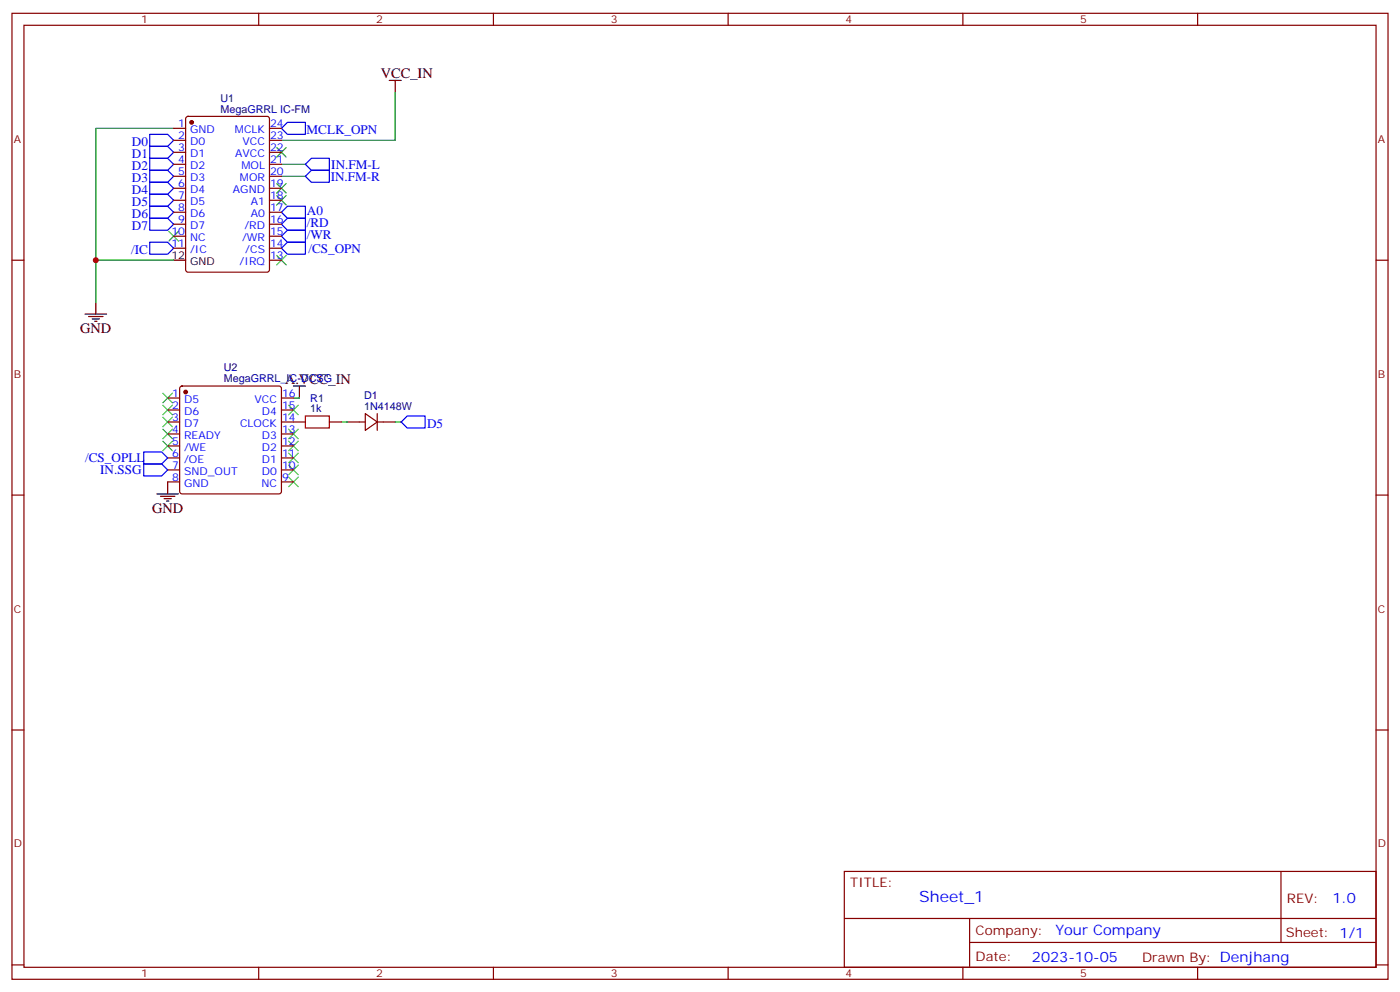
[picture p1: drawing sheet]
<svg xmlns="http://www.w3.org/2000/svg" width="412mm" height="292mm" viewBox="0 0 412 292" stroke-linecap="round" stroke-linejoin="round" font-family="sans-serif">
<g fill="none" stroke="#870000" stroke-width=".35">
<path d="M3.5 3.9h405.4v284.4h-405.4zM7.1 7.4h398.2v277.3h-398.2zM76.2 3.9v3.5M145.3 3.9v3.5M214.5 3.9v3.5M283.6 3.9v3.5M352.8 3.9v3.5M51.2 37.8h3.5M54.9 34.5l.5-.2h23.3l.6 .4 .1 44.7-.5 .7h-23.5l-.7-.4v-44.7zM79.4 37.8h3.5M51.2 41.3h3.5M51.2 44.8h3.5"/>
<path d="M51.2 48.4h3.5M51.2 51.9h3.5M51.2 55.4h3.5M51.2 58.9h3.5M79.4 41.3h3.5M79.4 44.8h3.5M79.4 48.4h3.5M79.4 51.9h3.5M79.4 55.4h3.5M79.4 58.9h3.5M3.5 76.6h3.6M51.2 62.5h3.5"/>
<path d="M51.2 66h3.5M51.2 69.5h3.5M51.2 73.1h3.5M79.4 76.6h3.5M79.4 62.5h3.5M79.4 66h3.5M79.4 69.5h3.5M79.4 73.1h3.5M405.3 76.6h3.6M49.4 117.2h3.5M53.2 113.8l.4-.2h28.6l.5 .2 .2 .5v30.4l-.2 .5-.5 .2h-28.6l-.5-.3-.2-.4v-30.4zM82.9 117.2h3.5"/>
<path d="M49.4 124.2h3.5M49.4 120.7h3.5M49.4 127.7h3.5M49.4 131.3h3.5M49.4 134.8h3.5M49.4 138.3h3.5M82.9 124.2h7.1M82.9 120.7h3.5M82.9 127.7h3.5M82.9 131.3h3.5M82.9 134.8h3.5M82.9 138.3h3.5"/>
<path d="M97 124.2h3.5M102.3 124.2h5.3M107.6 121.7l3.5 2.5-3.5 2.5zM111.1 124.2h5.3M111.1 121.7v5M3.5 145.7h3.6M49.4 141.9h3.5M82.9 141.9h3.5M405.3 145.7h3.6M3.5 214.9h3.6M405.3 214.9h3.6M248.7 256.5h156.6v28.2h-156.6z"/>
<path d="M377.3 256.5v20.9M248.7 270.4h156.5M285.6 277.4h119.6M285.6 270.4v14.1M3.5 284h3.6M76.2 284.7v3.6M145.3 284.7v3.6M214.5 284.7v3.6M283.6 284.7v3.6M352.8 284.7v3.6M405.3 284h3.6"/>
</g>
<path d="M51.2 37.8h-23v38.8M116.4 27.2v14.1h-33.5M82.9 48.4h7.1M82.9 51.9h7.1M51.2 76.6h-23v12.3M86.4 117.2h1.8M100.5 124.2h1.8M116.4 124.2h1.8" fill="none" stroke="#008700" stroke-width=".35"/>
<g fill="none" stroke="#00f" stroke-width=".35">
<path d="M44.1 39.5h5.3l1.8 1.8-1.8 1.8h-5.3zM84.7 36h5.3v3.5h-5.3l-1.8-1.7zM44.1 57.2h5.3l1.8 1.7-1.8 1.8h-5.3zM44.1 53.7h5.3l1.8 1.7-1.8 1.8h-5.3zM44.1 50.1h5.3l1.8 1.8-1.8 1.8h-5.3zM44.1 46.6h5.3l1.8 1.8-1.8 1.7h-5.3zM44.1 43.1h5.3l1.8 1.7-1.8 1.8h-5.3zM90 48.4l1.7-1.8h5.3v3.5h-5.3zM91.7 50.1h5.3v3.6h-5.3l-1.7-1.8zM44.1 64.2h5.3l1.8 1.8-1.8 1.8h-5.3zM44.1 60.7h5.3l1.8 1.8-1.8 1.7h-5.3zM44.1 71.3h5.3l1.8 1.8-1.8 1.7h-5.3z"/>
<path d="M82.9 73.1l1.8-1.8h5.3v3.5h-5.3zM82.9 66l1.8-1.8h5.3v3.6h-5.3zM82.9 62.5l1.8-1.8h5.3v3.5h-5.3zM84.7 67.8h5.3v3.5h-5.3l-1.8-1.8zM42.3 133h5.3l1.8 1.8-1.8 1.8h-5.3zM42.3 136.6h5.3l1.8 1.7-1.8 1.8h-5.3zM119.9 122.4h5.3v3.6h-5.3l-1.7-1.8z"/>
</g>
<path d="M90 122.4h7v3.6h-7z" fill="none" stroke="#a10000" stroke-width=".35"/>
<g fill="none" stroke="#000" stroke-width=".35">
<path d="M114.7 23.7h3.5M116.4 23.7v3.5M51.2 76.6h3.5M25 92.5h6.4M26.1 93.2h4.2M27.2 93.9h2.1M27.9 94.6h.7M28.2 88.9v3.6M86.4 113.6h3.6M88.2 113.6v3.6M46.2 145.4h6.4M47.3 146.1h4.2"/>
<path d="M48.3 146.8h2.1M49 147.5h.7M49.4 141.9v3.5"/>
</g>
<g fill="none" stroke="#3c3" stroke-width=".35">
<path d="M81.5 57.5l2.8 2.9M81.5 43.4l2.8 2.8M81.5 54l2.8 2.8M84.3 57.5l-2.8 2.9M84.3 43.4l-2.8 2.8M84.3 54l-2.8 2.8M49.7 68.1l2.9 2.8M52.6 68.1l-2.9 2.8M81.5 75.2l2.8 2.8M84.3 75.2l-2.8 2.8M48 119.3l2.8 2.8M48 115.7l2.8 2.9"/>
<path d="M50.8 119.3l-2.8 2.8M50.8 115.7l-2.8 2.9M85 119.3l2.8 2.8M87.8 119.3l-2.8 2.8M48 129.9l2.8 2.8M48 126.3l2.8 2.9M48 122.8l2.8 2.8M50.8 129.9l-2.8 2.8M50.8 126.3l-2.8 2.9M50.8 122.8l-2.8 2.8M85 136.9l2.8 2.8M85 133.4l2.8 2.8"/>
<path d="M85 129.9l2.8 2.8M85 126.3l2.8 2.9M87.8 136.9l-2.8 2.8M87.8 133.4l-2.8 2.8M87.8 129.9l-2.8 2.8M87.8 126.3l-2.8 2.9M85 140.4l2.8 2.9M87.8 140.4l-2.8 2.9"/>
</g>
<g fill="#870000" stroke="#870000" stroke-width=".35">
<circle cx="54.7" cy="115.4" r=".53"/>
<circle cx="56.4" cy="36" r=".53"/>
</g>
<circle cx="28.2" cy="76.6" r=".88" fill="#c00"/>
<text font-size="4.6" fill="#00f" x="270.8" y="265.5">Sheet_1</text>
<g font-size="4.2">
<text x="112.2" y="23">VCC_IN</text>
<text x="23.6" y="98.1">GND</text>
<text x="84" y="112.9">A.VCC_IN</text>
<text x="44.8" y="151">GND</text>
</g>
<g font-size="4.2" fill="#00f">
<text x="392.5" y="265.8">1.0</text>
<text x="310.9" y="275.3">Your Company</text>
<text x="304" y="283.1">2023-10-05</text>
</g>
<g font-size="3.9" fill="#00f">
<text x="90.3" y="39.5">MCLK_OPN</text>
<text x="38.8" y="46.6">D1</text>
<text x="38.8" y="43.1">D0</text>
<text x="38.8" y="53.7">D3</text>
<text x="38.8" y="50.1">D2</text>
<text x="97.4" y="53.2">IN.FM-R</text>
<text x="97.6" y="49.7">IN.FM-L</text>
<text x="38.8" y="57.2">D4</text>
<text x="38.8" y="64.2">D6</text>
<text x="38.8" y="60.7">D5</text>
<text x="90.4" y="63.2">A0</text>
<text x="38.8" y="67.8">D7</text>
<text x="90.4" y="70.2">/WR</text>
<text x="90.4" y="66.7">/RD</text>
<text x="38.6" y="74.8">/IC</text>
<text x="90.9" y="74.4">/CS_OPN</text>
<text x="125.8" y="126">D5</text>
<text x="25.1" y="136.1">/CS_OPLL</text>
<text x="29.5" y="139.6">IN.SSG</text>
</g>
<g font-size="3.9" fill="#800">
<text x="250.5" y="261.1">TITLE:</text>
<text x="379.1" y="265.8">REV:</text>
<text x="287.4" y="275.3">Company:</text>
<text x="378.7" y="275.9">Sheet: 1/1</text>
<text x="287.4" y="283">Date:</text>
<text x="336.4" y="283.1">Drawn By: Denjhang</text>
</g>
<g font-size="3.2" fill="#800">
<text x="41.6" y="6.9">1</text>
<text x="110.8" y="6.9">2</text>
<text x="179.9" y="6.9">3</text>
<text x="249.1" y="6.9">4</text>
<text x="318.2" y="6.9">5</text>
<text x="4.1" y="42">A</text>
<text x="405.9" y="42">A</text>
<text x="4.1" y="111.2">B</text>
<text x="405.9" y="111.2">B</text>
<text x="4.1" y="180.3">C</text>
<text x="405.9" y="180.3">C</text>
<text x="4.1" y="249.4">D</text>
<text x="405.9" y="249.4">D</text>
<text x="41.6" y="287.7">1</text>
<text x="110.8" y="287.7">2</text>
<text x="179.9" y="287.7">3</text>
<text x="249.1" y="287.7">4</text>
<text x="318.2" y="287.7">5</text>
</g>
<g font-size="3.2" fill="#000080">
<text x="64.9" y="30">U1</text>
<text x="64.9" y="33.1">MegaGRRL IC-FM</text>
<text x="65.9" y="112.5">MegaGRRL_IC-DCSG</text>
<text x="65.9" y="109.3">U2</text>
<text x="91.4" y="118.2">R1</text>
<text x="107.3" y="117.5">D1</text>
<text x="91.4" y="121.4">1k</text>
<text x="107.3" y="120.7">1N4148W</text>
</g>
<g font-size="3.2" fill="#00f">
<text x="52.5" y="37.4">1</text>
<text x="52.5" y="41">2</text>
<text x="56" y="39.2">GND</text>
<text x="69.2" y="39.2">MCLK</text>
<text x="79.6" y="41">23</text>
<text x="79.6" y="37.4">24</text>
<text x="52.5" y="44.5">3</text>
<text x="56" y="42.7">D0</text>
<text x="56" y="46.2">D1</text>
<text x="69.3" y="46.2">AVCC</text>
<text x="71.5" y="42.7">VCC</text>
<text x="79.6" y="44.5">22</text>
<text x="52.5" y="48">4</text>
<text x="52.5" y="51.5">5</text>
<text x="56" y="49.8">D2</text>
<text x="56" y="53.3">D3</text>
<text x="70.7" y="53.3">MOR</text>
<text x="71.1" y="49.8">MOL</text>
<text x="79.6" y="51.5">20</text>
<text x="79.6" y="48">21</text>
<text x="52.5" y="55.1">6</text>
<text x="52.5" y="58.6">7</text>
<text x="56" y="56.8">D4</text>
<text x="68.6" y="56.8">AGND</text>
<text x="79.6" y="58.6">18</text>
<text x="79.6" y="55.1">19</text>
<text x="52.5" y="62.1">8</text>
<text x="52.5" y="65.7">9</text>
<text x="56" y="60.4">D5</text>
<text x="56" y="63.9">D6</text>
<text x="73.9" y="63.9">A0</text>
<text x="73.9" y="60.4">A1</text>
<text x="79.6" y="65.7">16</text>
<text x="79.6" y="62.1">17</text>
<text x="50.5" y="69.2">10</text>
<text x="56" y="67.4">D7</text>
<text x="56" y="70.9">NC</text>
<text x="71.3" y="70.9">/WR</text>
<text x="72" y="67.4">/RD</text>
<text x="79.6" y="69.2">15</text>
<text x="50.5" y="72.7">11</text>
<text x="56" y="74.5">/IC</text>
<text x="70.6" y="78">/IRQ</text>
<text x="72.2" y="74.5">/CS</text>
<text x="79.6" y="76.2">13</text>
<text x="79.6" y="72.7">14</text>
<text x="50.7" y="116.8">1</text>
<text x="54.2" y="118.6">D5</text>
<text x="75" y="118.6">VCC</text>
<text x="83.1" y="116.8">16</text>
<text x="50.7" y="120.3">2</text>
<text x="50.7" y="123.9">3</text>
<text x="54.2" y="122.1">D6</text>
<text x="54.2" y="125.6">D7</text>
<text x="70.7" y="125.6">CLOCK</text>
<text x="77.1" y="122.1">D4</text>
<text x="83.1" y="123.9">14</text>
<text x="83.1" y="120.3">15</text>
<text x="50.7" y="127.4">4</text>
<text x="50.7" y="130.9">5</text>
<text x="54.2" y="129.2">READY</text>
<text x="77.1" y="129.2">D3</text>
<text x="83.1" y="130.9">12</text>
<text x="83.1" y="127.4">13</text>
<text x="50.7" y="134.4">6</text>
<text x="50.7" y="138">7</text>
<text x="54.2" y="132.7">/WE</text>
<text x="54.2" y="136.2">/OE</text>
<text x="77.1" y="136.2">D1</text>
<text x="77.1" y="132.7">D2</text>
<text x="83.1" y="138">10</text>
<text x="83.1" y="134.4">11</text>
<text x="50.7" y="141.5">8</text>
<text x="54.2" y="139.7">SND_OUT</text>
<text x="54.2" y="143.3">GND</text>
<text x="77" y="143.3">NC</text>
<text x="77.1" y="139.7">D0</text>
<text x="83.1" y="141.5">9</text>
</g>
<g font-size="3.2">
<text x="50.5" y="76.2">12</text>
<text x="56" y="78">GND</text>
</g>
</svg>
